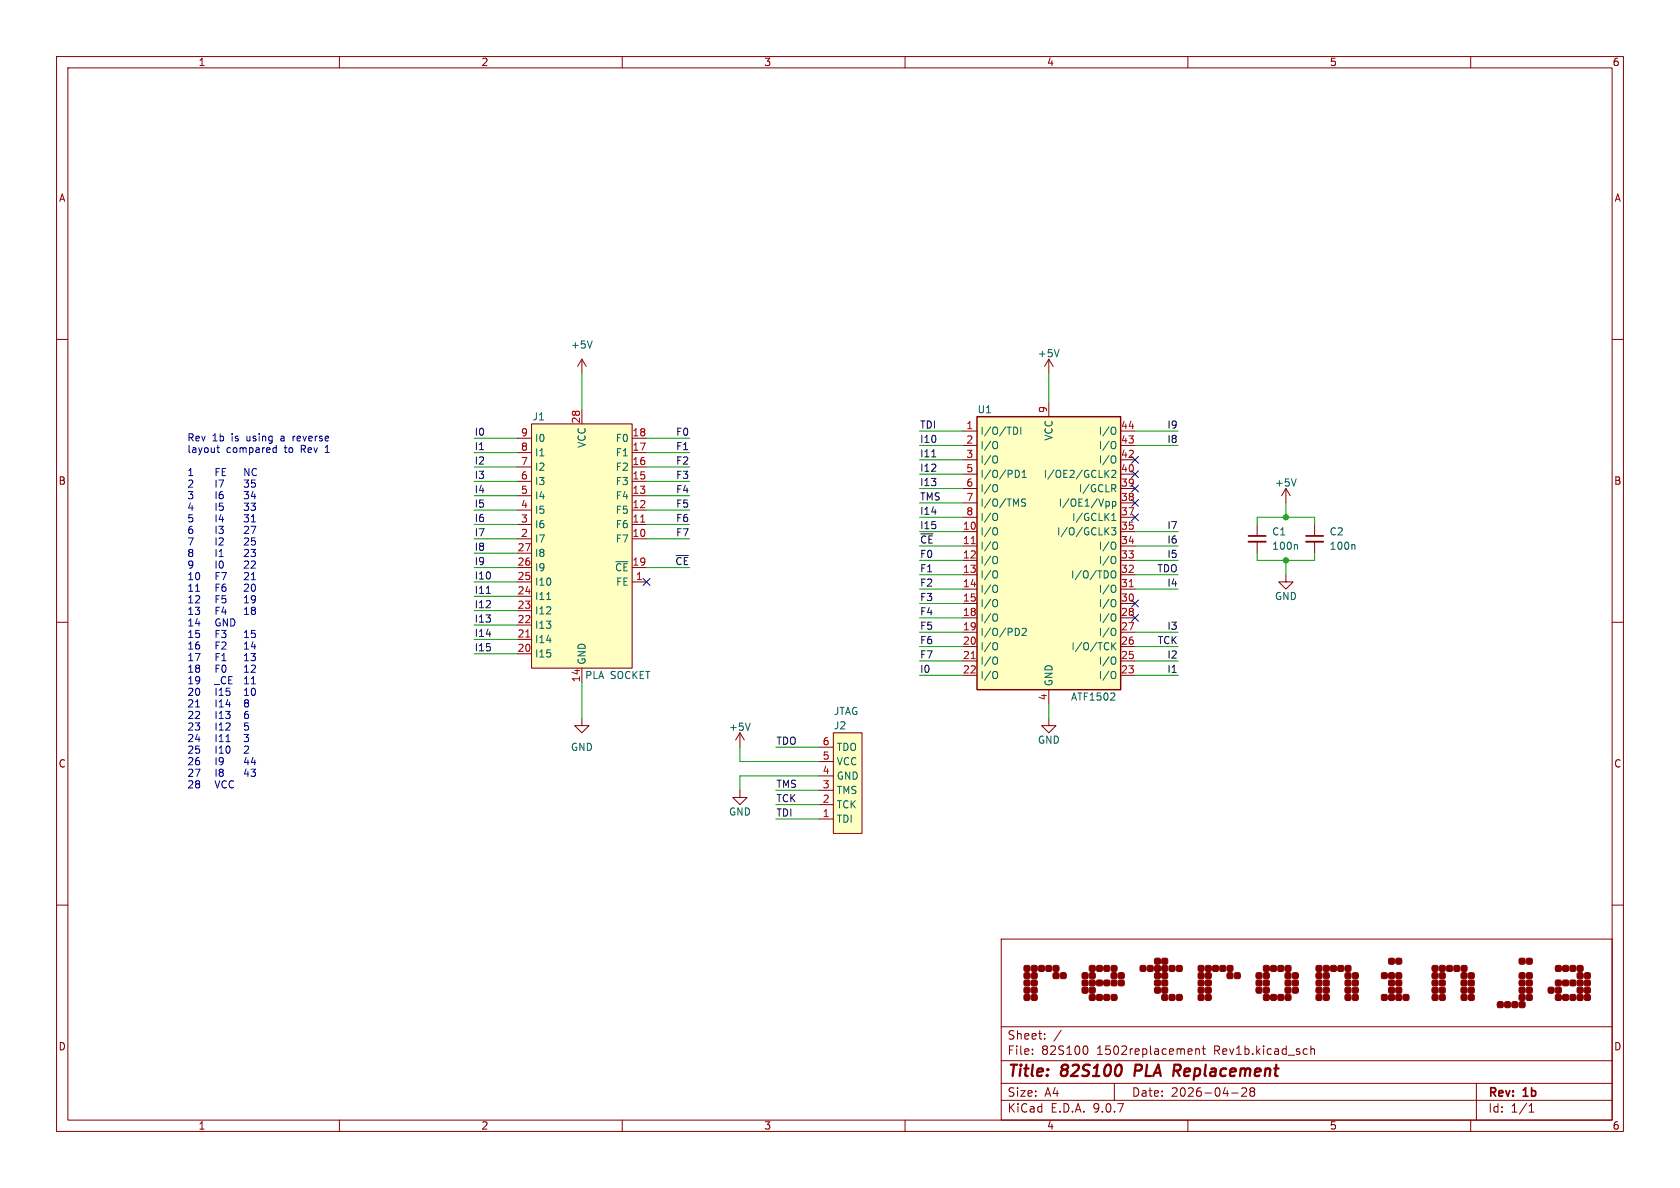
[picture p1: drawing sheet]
(kicad_sch
 (version 20250114)
 (generator "eeschema")
 (generator_version "9.0")
 (paper "A4")
 (title_block
  (title "82S100 PLA Replacement")
  (date "2026-04-28")
  (rev "1b"))
 (lib_symbols
  (symbol "CPLD_Microchip:ATF1502ASL-xAx44" (exclude_from_sim no) (in_bom yes) (on_board yes)
   (property "Reference" "U" (at -12.7 24.13 0) (effects (font (size 1.27 1.27)) (justify left)))
   (property "Value" "ATF1502ASL-xAx44" (at 12.7 24.13 0) (effects (font (size 1.27 1.27)) (justify right)))
   (property "Footprint" "Package_QFP:TQFP-44_10x10mm_P0.8mm" (at 0 36.83 0) (effects (font (size 1.27 1.27)) (hide yes)))
   (property "Datasheet" "http://ww1.microchip.com/downloads/en/DeviceDoc/Atmel-0995-CPLD-ATF1502AS(L)-Datasheet.pdf" (at 0 36.83 0) (effects (font (size 1.27 1.27)) (hide yes)))
   (property "Description" "Microchip CPLD, 32 Macrocell, 5 V, Low Power, TQFP-44" (at 0 0 0) (effects (font (size 1.27 1.27)) (hide yes)))
   (symbol "ATF1502ASL-xAx44_0_1"
    (rectangle (start -12.7 22.86) (end 12.7 -25.4) (stroke (width 0.254) (type default)) (fill (type background))))
   (symbol "ATF1502ASL-xAx44_1_1"
    (pin bidirectional line (at -15.24 20.32 0) (length 2.54) (name "I/O/TDI" (effects (font (size 1.27 1.27)))) (number "1" (effects (font (size 1.27 1.27)))))
    (pin bidirectional line (at -15.24 17.78 0) (length 2.54) (name "I/O" (effects (font (size 1.27 1.27)))) (number "2" (effects (font (size 1.27 1.27)))))
    (pin bidirectional line (at -15.24 15.24 0) (length 2.54) (name "I/O" (effects (font (size 1.27 1.27)))) (number "3" (effects (font (size 1.27 1.27)))))
    (pin bidirectional line (at -15.24 12.7 0) (length 2.54) (name "I/O/PD1" (effects (font (size 1.27 1.27)))) (number "5" (effects (font (size 1.27 1.27)))))
    (pin bidirectional line (at -15.24 10.16 0) (length 2.54) (name "I/O" (effects (font (size 1.27 1.27)))) (number "6" (effects (font (size 1.27 1.27)))))
    (pin bidirectional line (at -15.24 7.62 0) (length 2.54) (name "I/O/TMS" (effects (font (size 1.27 1.27)))) (number "7" (effects (font (size 1.27 1.27)))))
    (pin bidirectional line (at -15.24 5.08 0) (length 2.54) (name "I/O" (effects (font (size 1.27 1.27)))) (number "8" (effects (font (size 1.27 1.27)))))
    (pin bidirectional line (at -15.24 2.54 0) (length 2.54) (name "I/O" (effects (font (size 1.27 1.27)))) (number "10" (effects (font (size 1.27 1.27)))))
    (pin bidirectional line (at -15.24 0 0) (length 2.54) (name "I/O" (effects (font (size 1.27 1.27)))) (number "11" (effects (font (size 1.27 1.27)))))
    (pin bidirectional line (at -15.24 -2.54 0) (length 2.54) (name "I/O" (effects (font (size 1.27 1.27)))) (number "12" (effects (font (size 1.27 1.27)))))
    (pin bidirectional line (at -15.24 -5.08 0) (length 2.54) (name "I/O" (effects (font (size 1.27 1.27)))) (number "13" (effects (font (size 1.27 1.27)))))
    (pin bidirectional line (at -15.24 -7.62 0) (length 2.54) (name "I/O" (effects (font (size 1.27 1.27)))) (number "14" (effects (font (size 1.27 1.27)))))
    (pin bidirectional line (at -15.24 -10.16 0) (length 2.54) (name "I/O" (effects (font (size 1.27 1.27)))) (number "15" (effects (font (size 1.27 1.27)))))
    (pin bidirectional line (at -15.24 -12.7 0) (length 2.54) (name "I/O" (effects (font (size 1.27 1.27)))) (number "18" (effects (font (size 1.27 1.27)))))
    (pin bidirectional line (at -15.24 -15.24 0) (length 2.54) (name "I/O/PD2" (effects (font (size 1.27 1.27)))) (number "19" (effects (font (size 1.27 1.27)))))
    (pin bidirectional line (at -15.24 -17.78 0) (length 2.54) (name "I/O" (effects (font (size 1.27 1.27)))) (number "20" (effects (font (size 1.27 1.27)))))
    (pin bidirectional line (at -15.24 -20.32 0) (length 2.54) (name "I/O" (effects (font (size 1.27 1.27)))) (number "21" (effects (font (size 1.27 1.27)))))
    (pin bidirectional line (at -15.24 -22.86 0) (length 2.54) (name "I/O" (effects (font (size 1.27 1.27)))) (number "22" (effects (font (size 1.27 1.27)))))
    (pin passive line (at 0 25.4 270) (length 2.54) (hide yes) (name "VCC" (effects (font (size 1.27 1.27)))) (number "17" (effects (font (size 1.27 1.27)))))
    (pin passive line (at 0 25.4 270) (length 2.54) (hide yes) (name "VCC" (effects (font (size 1.27 1.27)))) (number "29" (effects (font (size 1.27 1.27)))))
    (pin passive line (at 0 25.4 270) (length 2.54) (hide yes) (name "VCC" (effects (font (size 1.27 1.27)))) (number "41" (effects (font (size 1.27 1.27)))))
    (pin power_in line (at 0 25.4 270) (length 2.54) (name "VCC" (effects (font (size 1.27 1.27)))) (number "9" (effects (font (size 1.27 1.27)))))
    (pin passive line (at 0 -27.94 90) (length 2.54) (hide yes) (name "GND" (effects (font (size 1.27 1.27)))) (number "16" (effects (font (size 1.27 1.27)))))
    (pin passive line (at 0 -27.94 90) (length 2.54) (hide yes) (name "GND" (effects (font (size 1.27 1.27)))) (number "24" (effects (font (size 1.27 1.27)))))
    (pin passive line (at 0 -27.94 90) (length 2.54) (hide yes) (name "GND" (effects (font (size 1.27 1.27)))) (number "36" (effects (font (size 1.27 1.27)))))
    (pin power_in line (at 0 -27.94 90) (length 2.54) (name "GND" (effects (font (size 1.27 1.27)))) (number "4" (effects (font (size 1.27 1.27)))))
    (pin bidirectional line (at 15.24 20.32 180) (length 2.54) (name "I/O" (effects (font (size 1.27 1.27)))) (number "44" (effects (font (size 1.27 1.27)))))
    (pin bidirectional line (at 15.24 17.78 180) (length 2.54) (name "I/O" (effects (font (size 1.27 1.27)))) (number "43" (effects (font (size 1.27 1.27)))))
    (pin bidirectional line (at 15.24 15.24 180) (length 2.54) (name "I/O" (effects (font (size 1.27 1.27)))) (number "42" (effects (font (size 1.27 1.27)))))
    (pin input line (at 15.24 12.7 180) (length 2.54) (name "I/OE2/GCLK2" (effects (font (size 1.27 1.27)))) (number "40" (effects (font (size 1.27 1.27)))))
    (pin input line (at 15.24 10.16 180) (length 2.54) (name "I/GCLR" (effects (font (size 1.27 1.27)))) (number "39" (effects (font (size 1.27 1.27)))))
    (pin input line (at 15.24 7.62 180) (length 2.54) (name "I/OE1/Vpp" (effects (font (size 1.27 1.27)))) (number "38" (effects (font (size 1.27 1.27)))))
    (pin input line (at 15.24 5.08 180) (length 2.54) (name "I/GCLK1" (effects (font (size 1.27 1.27)))) (number "37" (effects (font (size 1.27 1.27)))))
    (pin bidirectional line (at 15.24 2.54 180) (length 2.54) (name "I/O/GCLK3" (effects (font (size 1.27 1.27)))) (number "35" (effects (font (size 1.27 1.27)))))
    (pin bidirectional line (at 15.24 0 180) (length 2.54) (name "I/O" (effects (font (size 1.27 1.27)))) (number "34" (effects (font (size 1.27 1.27)))))
    (pin bidirectional line (at 15.24 -2.54 180) (length 2.54) (name "I/O" (effects (font (size 1.27 1.27)))) (number "33" (effects (font (size 1.27 1.27)))))
    (pin bidirectional line (at 15.24 -5.08 180) (length 2.54) (name "I/O/TDO" (effects (font (size 1.27 1.27)))) (number "32" (effects (font (size 1.27 1.27)))))
    (pin bidirectional line (at 15.24 -7.62 180) (length 2.54) (name "I/O" (effects (font (size 1.27 1.27)))) (number "31" (effects (font (size 1.27 1.27)))))
    (pin bidirectional line (at 15.24 -10.16 180) (length 2.54) (name "I/O" (effects (font (size 1.27 1.27)))) (number "30" (effects (font (size 1.27 1.27)))))
    (pin bidirectional line (at 15.24 -12.7 180) (length 2.54) (name "I/O" (effects (font (size 1.27 1.27)))) (number "28" (effects (font (size 1.27 1.27)))))
    (pin bidirectional line (at 15.24 -15.24 180) (length 2.54) (name "I/O" (effects (font (size 1.27 1.27)))) (number "27" (effects (font (size 1.27 1.27)))))
    (pin bidirectional line (at 15.24 -17.78 180) (length 2.54) (name "I/O/TCK" (effects (font (size 1.27 1.27)))) (number "26" (effects (font (size 1.27 1.27)))))
    (pin bidirectional line (at 15.24 -20.32 180) (length 2.54) (name "I/O" (effects (font (size 1.27 1.27)))) (number "25" (effects (font (size 1.27 1.27)))))
    (pin bidirectional line (at 15.24 -22.86 180) (length 2.54) (name "I/O" (effects (font (size 1.27 1.27)))) (number "23" (effects (font (size 1.27 1.27))))))
   (embedded_fonts no))
  (symbol "Device:C_Small"
   (pin_numbers (hide yes))
   (pin_names
    (offset 0.254) (hide yes)) (exclude_from_sim no) (in_bom yes) (on_board yes)
   (property "Reference" "C" (at 0.254 1.778 0) (effects (font (size 1.27 1.27)) (justify left)))
   (property "Value" "C_Small" (at 0.254 -2.032 0) (effects (font (size 1.27 1.27)) (justify left)))
   (property "Footprint" "" (at 0 0 0) (effects (font (size 1.27 1.27)) (hide yes)))
   (property "Datasheet" "~" (at 0 0 0) (effects (font (size 1.27 1.27)) (hide yes)))
   (property "Description" "Unpolarized capacitor, small symbol" (at 0 0 0) (effects (font (size 1.27 1.27)) (hide yes)))
   (symbol "C_Small_0_1"
    (polyline (pts (xy -1.524 0.508) (xy 1.524 0.508)) (stroke (width 0.3048) (type default)) (fill (type none)))
    (polyline (pts (xy -1.524 -0.508) (xy 1.524 -0.508)) (stroke (width 0.3302) (type default)) (fill (type none))))
   (symbol "C_Small_1_1"
    (pin passive line (at 0 2.54 270) (length 2.032) (name "~" (effects (font (size 1.27 1.27)))) (number "1" (effects (font (size 1.27 1.27)))))
    (pin passive line (at 0 -2.54 90) (length 2.032) (name "~" (effects (font (size 1.27 1.27)))) (number "2" (effects (font (size 1.27 1.27))))))
   (embedded_fonts no))
  (symbol "JTAG_header:JTAG_Header" (exclude_from_sim no) (in_bom yes) (on_board yes)
   (property "Reference" "J" (at -2.54 3.81 0) (do_not_autoplace) (effects (font (size 1.27 1.27)) (justify left)))
   (property "Value" "JTAG" (at -2.54 6.35 0) (do_not_autoplace) (effects (font (size 1.27 1.27)) (justify left)))
   (property "Footprint" "" (at 0 0 0) (effects (font (size 1.27 1.27)) (hide yes)))
   (property "Datasheet" "" (at 0 0 0) (effects (font (size 1.27 1.27)) (hide yes)))
   (property "Description" "" (at 0 0 0) (effects (font (size 1.27 1.27)) (hide yes)))
   (symbol "JTAG_Header_1_1"
    (rectangle (start -2.54 2.54) (end 2.54 -15.24) (stroke (width 0) (type default)) (fill (type background)))
    (pin bidirectional line (at -5.08 0 0) (length 2.54) (name "TDI" (effects (font (size 1.27 1.27)))) (number "1" (effects (font (size 1.27 1.27)))))
    (pin bidirectional line (at -5.08 -2.54 0) (length 2.54) (name "TCK" (effects (font (size 1.27 1.27)))) (number "2" (effects (font (size 1.27 1.27)))))
    (pin bidirectional line (at -5.08 -5.08 0) (length 2.54) (name "TMS" (effects (font (size 1.27 1.27)))) (number "3" (effects (font (size 1.27 1.27)))))
    (pin power_in line (at -5.08 -7.62 0) (length 2.54) (name "GND" (effects (font (size 1.27 1.27)))) (number "4" (effects (font (size 1.27 1.27)))))
    (pin power_in line (at -5.08 -10.16 0) (length 2.54) (name "VCC" (effects (font (size 1.27 1.27)))) (number "5" (effects (font (size 1.27 1.27)))))
    (pin bidirectional line (at -5.08 -12.7 0) (length 2.54) (name "TDO" (effects (font (size 1.27 1.27)))) (number "6" (effects (font (size 1.27 1.27))))))
   (embedded_fonts no))
  (symbol "MOS-PLA:82S100" (exclude_from_sim no) (in_bom yes) (on_board yes)
   (property "Reference" "U" (at -7.62 22.86 0) (do_not_autoplace) (effects (font (size 1.27 1.27))))
   (property "Value" "82S100 PLA" (at 6.35 -22.86 0) (do_not_autoplace) (effects (font (size 1.27 1.27))))
   (property "Footprint" "" (at 1.27 -35.56 0) (effects (font (size 1.27 1.27)) (hide yes)))
   (property "Datasheet" "" (at 8.89 22.86 0) (effects (font (size 1.27 1.27)) (hide yes)))
   (property "Description" "" (at 0 0 0) (effects (font (size 1.27 1.27)) (hide yes)))
   (symbol "82S100_0_0"
    (pin input line (at 11.43 -6.35 180) (length 2.54) (name "FE" (effects (font (size 1.27 1.27)))) (number "1" (effects (font (size 1.27 1.27))))))
   (symbol "82S100_1_1"
    (rectangle (start -8.89 21.59) (end 8.89 -21.59) (stroke (width 0) (type default)) (fill (type background)))
    (pin input line (at -11.43 19.05 0) (length 2.54) (name "I0" (effects (font (size 1.27 1.27)))) (number "9" (effects (font (size 1.27 1.27)))))
    (pin input line (at -11.43 16.51 0) (length 2.54) (name "I1" (effects (font (size 1.27 1.27)))) (number "8" (effects (font (size 1.27 1.27)))))
    (pin input line (at -11.43 13.97 0) (length 2.54) (name "I2" (effects (font (size 1.27 1.27)))) (number "7" (effects (font (size 1.27 1.27)))))
    (pin input line (at -11.43 11.43 0) (length 2.54) (name "I3" (effects (font (size 1.27 1.27)))) (number "6" (effects (font (size 1.27 1.27)))))
    (pin input line (at -11.43 8.89 0) (length 2.54) (name "I4" (effects (font (size 1.27 1.27)))) (number "5" (effects (font (size 1.27 1.27)))))
    (pin input line (at -11.43 6.35 0) (length 2.54) (name "I5" (effects (font (size 1.27 1.27)))) (number "4" (effects (font (size 1.27 1.27)))))
    (pin input line (at -11.43 3.81 0) (length 2.54) (name "I6" (effects (font (size 1.27 1.27)))) (number "3" (effects (font (size 1.27 1.27)))))
    (pin input line (at -11.43 1.27 0) (length 2.54) (name "I7" (effects (font (size 1.27 1.27)))) (number "2" (effects (font (size 1.27 1.27)))))
    (pin input line (at -11.43 -1.27 0) (length 2.54) (name "I8" (effects (font (size 1.27 1.27)))) (number "27" (effects (font (size 1.27 1.27)))))
    (pin input line (at -11.43 -3.81 0) (length 2.54) (name "I9" (effects (font (size 1.27 1.27)))) (number "26" (effects (font (size 1.27 1.27)))))
    (pin input line (at -11.43 -6.35 0) (length 2.54) (name "I10" (effects (font (size 1.27 1.27)))) (number "25" (effects (font (size 1.27 1.27)))))
    (pin input line (at -11.43 -8.89 0) (length 2.54) (name "I11" (effects (font (size 1.27 1.27)))) (number "24" (effects (font (size 1.27 1.27)))))
    (pin input line (at -11.43 -11.43 0) (length 2.54) (name "I12" (effects (font (size 1.27 1.27)))) (number "23" (effects (font (size 1.27 1.27)))))
    (pin input line (at -11.43 -13.97 0) (length 2.54) (name "I13" (effects (font (size 1.27 1.27)))) (number "22" (effects (font (size 1.27 1.27)))))
    (pin input line (at -11.43 -16.51 0) (length 2.54) (name "I14" (effects (font (size 1.27 1.27)))) (number "21" (effects (font (size 1.27 1.27)))))
    (pin input line (at -11.43 -19.05 0) (length 2.54) (name "I15" (effects (font (size 1.27 1.27)))) (number "20" (effects (font (size 1.27 1.27)))))
    (pin power_in line (at 0 24.13 270) (length 2.54) (name "VCC" (effects (font (size 1.27 1.27)))) (number "28" (effects (font (size 1.27 1.27)))))
    (pin power_in line (at 0 -24.13 90) (length 2.54) (name "GND" (effects (font (size 1.27 1.27)))) (number "14" (effects (font (size 1.27 1.27)))))
    (pin output line (at 11.43 19.05 180) (length 2.54) (name "F0" (effects (font (size 1.27 1.27)))) (number "18" (effects (font (size 1.27 1.27)))))
    (pin output line (at 11.43 16.51 180) (length 2.54) (name "F1" (effects (font (size 1.27 1.27)))) (number "17" (effects (font (size 1.27 1.27)))))
    (pin output line (at 11.43 13.97 180) (length 2.54) (name "F2" (effects (font (size 1.27 1.27)))) (number "16" (effects (font (size 1.27 1.27)))))
    (pin output line (at 11.43 11.43 180) (length 2.54) (name "F3" (effects (font (size 1.27 1.27)))) (number "15" (effects (font (size 1.27 1.27)))))
    (pin output line (at 11.43 8.89 180) (length 2.54) (name "F4" (effects (font (size 1.27 1.27)))) (number "13" (effects (font (size 1.27 1.27)))))
    (pin output line (at 11.43 6.35 180) (length 2.54) (name "F5" (effects (font (size 1.27 1.27)))) (number "12" (effects (font (size 1.27 1.27)))))
    (pin output line (at 11.43 3.81 180) (length 2.54) (name "F6" (effects (font (size 1.27 1.27)))) (number "11" (effects (font (size 1.27 1.27)))))
    (pin output line (at 11.43 1.27 180) (length 2.54) (name "F7" (effects (font (size 1.27 1.27)))) (number "10" (effects (font (size 1.27 1.27)))))
    (pin input line (at 11.43 -3.81 180) (length 2.54) (name "~{CE}" (effects (font (size 1.27 1.27)))) (number "19" (effects (font (size 1.27 1.27))))))
   (embedded_fonts no))
  (symbol "power:+5V"
   (power)
   (pin_names
    (offset 0)) (exclude_from_sim no) (in_bom yes) (on_board yes)
   (property "Reference" "#PWR" (at 0 -3.81 0) (effects (font (size 1.27 1.27)) (hide yes)))
   (property "Value" "+5V" (at 0 3.556 0) (effects (font (size 1.27 1.27))))
   (property "Footprint" "" (at 0 0 0) (effects (font (size 1.27 1.27)) (hide yes)))
   (property "Datasheet" "" (at 0 0 0) (effects (font (size 1.27 1.27)) (hide yes)))
   (property "Description" "Power symbol creates a global label with name \"+5V\"" (at 0 0 0) (effects (font (size 1.27 1.27)) (hide yes)))
   (symbol "+5V_0_1"
    (polyline (pts (xy -0.762 1.27) (xy 0 2.54)) (stroke (width 0) (type default)) (fill (type none)))
    (polyline (pts (xy 0 2.54) (xy 0.762 1.27)) (stroke (width 0) (type default)) (fill (type none)))
    (polyline (pts (xy 0 0) (xy 0 2.54)) (stroke (width 0) (type default)) (fill (type none))))
   (symbol "+5V_1_1"
    (pin power_in line (at 0 0 90) (length 0) (hide yes) (name "+5V" (effects (font (size 1.27 1.27)))) (number "1" (effects (font (size 1.27 1.27))))))
   (embedded_fonts no))
  (symbol "power:GND"
   (power)
   (pin_names
    (offset 0)) (exclude_from_sim no) (in_bom yes) (on_board yes)
   (property "Reference" "#PWR" (at 0 -6.35 0) (effects (font (size 1.27 1.27)) (hide yes)))
   (property "Value" "GND" (at 0 -3.81 0) (effects (font (size 1.27 1.27))))
   (property "Footprint" "" (at 0 0 0) (effects (font (size 1.27 1.27)) (hide yes)))
   (property "Datasheet" "" (at 0 0 0) (effects (font (size 1.27 1.27)) (hide yes)))
   (property "Description" "Power symbol creates a global label with name \"GND\" , ground" (at 0 0 0) (effects (font (size 1.27 1.27)) (hide yes)))
   (symbol "GND_0_1"
    (polyline (pts (xy 0 0) (xy 0 -1.27) (xy 1.27 -1.27) (xy 0 -2.54) (xy -1.27 -1.27) (xy 0 -1.27)) (stroke (width 0) (type default)) (fill (type none))))
   (symbol "GND_1_1"
    (pin power_in line (at 0 0 270) (length 0) (hide yes) (name "GND" (effects (font (size 1.27 1.27)))) (number "1" (effects (font (size 1.27 1.27))))))
   (embedded_fonts no)))
 (text "Rev 1b is using a reverse\nlayout compared to Rev 1\n\n1	FE	NC	\n2	I7	35\n3	I6	34\n4	I5	33\n5	I4	31\n6	I3	27\n7	I2	25\n8	I1	23\n9	I0	22\n10	F7	21\n11	F6	20\n12	F5	19\n13	F4	18\n14	GND\n15	F3	15\n16	F2	14\n17	F1	13\n18	F0	12\n19	_CE	11\n20	I15	10\n21	I14	8\n22	I13	6\n23	I12	5\n24	I11	3\n25	I10	2\n26	I9	44\n27	I8	43\n28	VCC"
  (exclude_from_sim no)
  (at 33.02 139.7 0)
  (effects (font (size 1.27 1.27)) (justify left bottom)))
 (junction
  (at 227.33 91.44)
  (diameter 0)
  (color 0 0 0 0))
 (junction
  (at 227.33 99.06)
  (diameter 0)
  (color 0 0 0 0))
 (no_connect
  (at 200.66 86.36))
 (no_connect
  (at 200.66 81.28))
 (no_connect
  (at 114.3 102.87))
 (no_connect
  (at 200.66 88.9))
 (no_connect
  (at 200.66 109.22))
 (no_connect
  (at 200.66 83.82))
 (no_connect
  (at 200.66 106.68))
 (no_connect
  (at 200.66 91.44))
 (wire
  (pts (xy 130.81 134.62) (xy 130.81 132.08))
  (stroke (width 0) (type default)))
 (wire
  (pts (xy 222.25 97.79) (xy 222.25 99.06))
  (stroke (width 0) (type default)))
 (wire
  (pts (xy 137.16 139.7) (xy 144.78 139.7))
  (stroke (width 0) (type default)))
 (wire
  (pts (xy 114.3 95.25) (xy 121.92 95.25))
  (stroke (width 0) (type default)))
 (wire
  (pts (xy 162.56 76.2) (xy 170.18 76.2))
  (stroke (width 0) (type default)))
 (wire
  (pts (xy 162.56 116.84) (xy 170.18 116.84))
  (stroke (width 0) (type default)))
 (wire
  (pts (xy 162.56 101.6) (xy 170.18 101.6))
  (stroke (width 0) (type default)))
 (wire
  (pts (xy 114.3 82.55) (xy 121.92 82.55))
  (stroke (width 0) (type default)))
 (wire
  (pts (xy 114.3 77.47) (xy 121.92 77.47))
  (stroke (width 0) (type default)))
 (wire
  (pts (xy 200.66 99.06) (xy 208.28 99.06))
  (stroke (width 0) (type default)))
 (wire
  (pts (xy 114.3 80.01) (xy 121.92 80.01))
  (stroke (width 0) (type default)))
 (wire
  (pts (xy 83.82 100.33) (xy 91.44 100.33))
  (stroke (width 0) (type default)))
 (wire
  (pts (xy 83.82 90.17) (xy 91.44 90.17))
  (stroke (width 0) (type default)))
 (wire
  (pts (xy 162.56 99.06) (xy 170.18 99.06))
  (stroke (width 0) (type default)))
 (wire
  (pts (xy 227.33 99.06) (xy 227.33 101.6))
  (stroke (width 0) (type default)))
 (wire
  (pts (xy 162.56 91.44) (xy 170.18 91.44))
  (stroke (width 0) (type default)))
 (wire
  (pts (xy 162.56 96.52) (xy 170.18 96.52))
  (stroke (width 0) (type default)))
 (wire
  (pts (xy 200.66 111.76) (xy 208.28 111.76))
  (stroke (width 0) (type default)))
 (wire
  (pts (xy 185.42 124.46) (xy 185.42 127))
  (stroke (width 0) (type default)))
 (wire
  (pts (xy 185.42 66.04) (xy 185.42 71.12))
  (stroke (width 0) (type default)))
 (wire
  (pts (xy 144.78 134.62) (xy 130.81 134.62))
  (stroke (width 0) (type default)))
 (wire
  (pts (xy 130.81 137.16) (xy 130.81 139.7))
  (stroke (width 0) (type default)))
 (wire
  (pts (xy 137.16 132.08) (xy 144.78 132.08))
  (stroke (width 0) (type default)))
 (wire
  (pts (xy 222.25 91.44) (xy 227.33 91.44))
  (stroke (width 0) (type default)))
 (wire
  (pts (xy 83.82 107.95) (xy 91.44 107.95))
  (stroke (width 0) (type default)))
 (wire
  (pts (xy 222.25 99.06) (xy 227.33 99.06))
  (stroke (width 0) (type default)))
 (wire
  (pts (xy 114.3 85.09) (xy 121.92 85.09))
  (stroke (width 0) (type default)))
 (wire
  (pts (xy 102.87 66.04) (xy 102.87 72.39))
  (stroke (width 0) (type default)))
 (wire
  (pts (xy 162.56 93.98) (xy 170.18 93.98))
  (stroke (width 0) (type default)))
 (wire
  (pts (xy 162.56 104.14) (xy 170.18 104.14))
  (stroke (width 0) (type default)))
 (wire
  (pts (xy 200.66 114.3) (xy 208.28 114.3))
  (stroke (width 0) (type default)))
 (wire
  (pts (xy 83.82 87.63) (xy 91.44 87.63))
  (stroke (width 0) (type default)))
 (wire
  (pts (xy 162.56 78.74) (xy 170.18 78.74))
  (stroke (width 0) (type default)))
 (wire
  (pts (xy 114.3 90.17) (xy 121.92 90.17))
  (stroke (width 0) (type default)))
 (wire
  (pts (xy 137.16 144.78) (xy 144.78 144.78))
  (stroke (width 0) (type default)))
 (wire
  (pts (xy 200.66 76.2) (xy 208.28 76.2))
  (stroke (width 0) (type default)))
 (wire
  (pts (xy 162.56 114.3) (xy 170.18 114.3))
  (stroke (width 0) (type default)))
 (wire
  (pts (xy 232.41 92.71) (xy 232.41 91.44))
  (stroke (width 0) (type default)))
 (wire
  (pts (xy 200.66 93.98) (xy 208.28 93.98))
  (stroke (width 0) (type default)))
 (wire
  (pts (xy 102.87 120.65) (xy 102.87 127))
  (stroke (width 0) (type default)))
 (wire
  (pts (xy 227.33 99.06) (xy 232.41 99.06))
  (stroke (width 0) (type default)))
 (wire
  (pts (xy 114.3 87.63) (xy 121.92 87.63))
  (stroke (width 0) (type default)))
 (wire
  (pts (xy 200.66 119.38) (xy 208.28 119.38))
  (stroke (width 0) (type default)))
 (wire
  (pts (xy 222.25 92.71) (xy 222.25 91.44))
  (stroke (width 0) (type default)))
 (wire
  (pts (xy 83.82 102.87) (xy 91.44 102.87))
  (stroke (width 0) (type default)))
 (wire
  (pts (xy 114.3 92.71) (xy 121.92 92.71))
  (stroke (width 0) (type default)))
 (wire
  (pts (xy 83.82 105.41) (xy 91.44 105.41))
  (stroke (width 0) (type default)))
 (wire
  (pts (xy 83.82 77.47) (xy 91.44 77.47))
  (stroke (width 0) (type default)))
 (wire
  (pts (xy 83.82 95.25) (xy 91.44 95.25))
  (stroke (width 0) (type default)))
 (wire
  (pts (xy 232.41 99.06) (xy 232.41 97.79))
  (stroke (width 0) (type default)))
 (wire
  (pts (xy 83.82 82.55) (xy 91.44 82.55))
  (stroke (width 0) (type default)))
 (wire
  (pts (xy 200.66 101.6) (xy 208.28 101.6))
  (stroke (width 0) (type default)))
 (wire
  (pts (xy 200.66 78.74) (xy 208.28 78.74))
  (stroke (width 0) (type default)))
 (wire
  (pts (xy 162.56 83.82) (xy 170.18 83.82))
  (stroke (width 0) (type default)))
 (wire
  (pts (xy 162.56 119.38) (xy 170.18 119.38))
  (stroke (width 0) (type default)))
 (wire
  (pts (xy 83.82 80.01) (xy 91.44 80.01))
  (stroke (width 0) (type default)))
 (wire
  (pts (xy 162.56 111.76) (xy 170.18 111.76))
  (stroke (width 0) (type default)))
 (wire
  (pts (xy 227.33 91.44) (xy 227.33 88.9))
  (stroke (width 0) (type default)))
 (wire
  (pts (xy 162.56 88.9) (xy 170.18 88.9))
  (stroke (width 0) (type default)))
 (wire
  (pts (xy 162.56 106.68) (xy 170.18 106.68))
  (stroke (width 0) (type default)))
 (wire
  (pts (xy 83.82 113.03) (xy 91.44 113.03))
  (stroke (width 0) (type default)))
 (wire
  (pts (xy 162.56 109.22) (xy 170.18 109.22))
  (stroke (width 0) (type default)))
 (wire
  (pts (xy 83.82 97.79) (xy 91.44 97.79))
  (stroke (width 0) (type default)))
 (wire
  (pts (xy 232.41 91.44) (xy 227.33 91.44))
  (stroke (width 0) (type default)))
 (wire
  (pts (xy 83.82 115.57) (xy 91.44 115.57))
  (stroke (width 0) (type default)))
 (wire
  (pts (xy 162.56 86.36) (xy 170.18 86.36))
  (stroke (width 0) (type default)))
 (wire
  (pts (xy 83.82 110.49) (xy 91.44 110.49))
  (stroke (width 0) (type default)))
 (wire
  (pts (xy 200.66 104.14) (xy 208.28 104.14))
  (stroke (width 0) (type default)))
 (wire
  (pts (xy 114.3 100.33) (xy 121.92 100.33))
  (stroke (width 0) (type default)))
 (wire
  (pts (xy 162.56 81.28) (xy 170.18 81.28))
  (stroke (width 0) (type default)))
 (wire
  (pts (xy 83.82 92.71) (xy 91.44 92.71))
  (stroke (width 0) (type default)))
 (wire
  (pts (xy 137.16 142.24) (xy 144.78 142.24))
  (stroke (width 0) (type default)))
 (wire
  (pts (xy 200.66 96.52) (xy 208.28 96.52))
  (stroke (width 0) (type default)))
 (wire
  (pts (xy 200.66 116.84) (xy 208.28 116.84))
  (stroke (width 0) (type default)))
 (wire
  (pts (xy 144.78 137.16) (xy 130.81 137.16))
  (stroke (width 0) (type default)))
 (wire
  (pts (xy 83.82 85.09) (xy 91.44 85.09))
  (stroke (width 0) (type default)))
 (label "I12"
  (at 83.82 107.95 0)
  (effects (font (size 1.27 1.27)) (justify left bottom)))
 (label "I2"
  (at 208.28 116.84 180)
  (effects (font (size 1.27 1.27)) (justify right bottom)))
 (label "I14"
  (at 83.82 113.03 0)
  (effects (font (size 1.27 1.27)) (justify left bottom)))
 (label "TMS"
  (at 162.56 88.9 0)
  (effects (font (size 1.27 1.27)) (justify left bottom)))
 (label "I6"
  (at 208.28 96.52 180)
  (effects (font (size 1.27 1.27)) (justify right bottom)))
 (label "I10"
  (at 83.82 102.87 0)
  (effects (font (size 1.27 1.27)) (justify left bottom)))
 (label "I13"
  (at 83.82 110.49 0)
  (effects (font (size 1.27 1.27)) (justify left bottom)))
 (label "I11"
  (at 162.56 81.28 0)
  (effects (font (size 1.27 1.27)) (justify left bottom)))
 (label "I14"
  (at 162.56 91.44 0)
  (effects (font (size 1.27 1.27)) (justify left bottom)))
 (label "F1"
  (at 162.56 101.6 0)
  (effects (font (size 1.27 1.27)) (justify left bottom)))
 (label "F5"
  (at 121.92 90.17 180)
  (effects (font (size 1.27 1.27)) (justify right bottom)))
 (label "TCK"
  (at 137.16 142.24 0)
  (effects (font (size 1.27 1.27)) (justify left bottom)))
 (label "F1"
  (at 121.92 80.01 180)
  (effects (font (size 1.27 1.27)) (justify right bottom)))
 (label "F3"
  (at 121.92 85.09 180)
  (effects (font (size 1.27 1.27)) (justify right bottom)))
 (label "TDO"
  (at 137.16 132.08 0)
  (effects (font (size 1.27 1.27)) (justify left bottom)))
 (label "I13"
  (at 162.56 86.36 0)
  (effects (font (size 1.27 1.27)) (justify left bottom)))
 (label "I10"
  (at 162.56 78.74 0)
  (effects (font (size 1.27 1.27)) (justify left bottom)))
 (label "I5"
  (at 208.28 99.06 180)
  (effects (font (size 1.27 1.27)) (justify right bottom)))
 (label "TDI"
  (at 137.16 144.78 0)
  (effects (font (size 1.27 1.27)) (justify left bottom)))
 (label "F2"
  (at 162.56 104.14 0)
  (effects (font (size 1.27 1.27)) (justify left bottom)))
 (label "F6"
  (at 162.56 114.3 0)
  (effects (font (size 1.27 1.27)) (justify left bottom)))
 (label "I2"
  (at 83.82 82.55 0)
  (effects (font (size 1.27 1.27)) (justify left bottom)))
 (label "F2"
  (at 121.92 82.55 180)
  (effects (font (size 1.27 1.27)) (justify right bottom)))
 (label "TCK"
  (at 208.28 114.3 180)
  (effects (font (size 1.27 1.27)) (justify right bottom)))
 (label "~{CE}"
  (at 121.92 100.33 180)
  (effects (font (size 1.27 1.27)) (justify right bottom)))
 (label "I8"
  (at 83.82 97.79 0)
  (effects (font (size 1.27 1.27)) (justify left bottom)))
 (label "I6"
  (at 83.82 92.71 0)
  (effects (font (size 1.27 1.27)) (justify left bottom)))
 (label "I1"
  (at 83.82 80.01 0)
  (effects (font (size 1.27 1.27)) (justify left bottom)))
 (label "I9"
  (at 83.82 100.33 0)
  (effects (font (size 1.27 1.27)) (justify left bottom)))
 (label "F0"
  (at 162.56 99.06 0)
  (effects (font (size 1.27 1.27)) (justify left bottom)))
 (label "I4"
  (at 208.28 104.14 180)
  (effects (font (size 1.27 1.27)) (justify right bottom)))
 (label "I5"
  (at 83.82 90.17 0)
  (effects (font (size 1.27 1.27)) (justify left bottom)))
 (label "TDO"
  (at 208.28 101.6 180)
  (effects (font (size 1.27 1.27)) (justify right bottom)))
 (label "I0"
  (at 83.82 77.47 0)
  (effects (font (size 1.27 1.27)) (justify left bottom)))
 (label "F0"
  (at 121.92 77.47 180)
  (effects (font (size 1.27 1.27)) (justify right bottom)))
 (label "TDI"
  (at 162.56 76.2 0)
  (effects (font (size 1.27 1.27)) (justify left bottom)))
 (label "I8"
  (at 208.28 78.74 180)
  (effects (font (size 1.27 1.27)) (justify right bottom)))
 (label "F4"
  (at 121.92 87.63 180)
  (effects (font (size 1.27 1.27)) (justify right bottom)))
 (label "F7"
  (at 121.92 95.25 180)
  (effects (font (size 1.27 1.27)) (justify right bottom)))
 (label "~{CE}"
  (at 162.56 96.52 0)
  (effects (font (size 1.27 1.27)) (justify left bottom)))
 (label "F5"
  (at 162.56 111.76 0)
  (effects (font (size 1.27 1.27)) (justify left bottom)))
 (label "F3"
  (at 162.56 106.68 0)
  (effects (font (size 1.27 1.27)) (justify left bottom)))
 (label "I12"
  (at 162.56 83.82 0)
  (effects (font (size 1.27 1.27)) (justify left bottom)))
 (label "I11"
  (at 83.82 105.41 0)
  (effects (font (size 1.27 1.27)) (justify left bottom)))
 (label "I1"
  (at 208.28 119.38 180)
  (effects (font (size 1.27 1.27)) (justify right bottom)))
 (label "I9"
  (at 208.28 76.2 180)
  (effects (font (size 1.27 1.27)) (justify right bottom)))
 (label "I3"
  (at 83.82 85.09 0)
  (effects (font (size 1.27 1.27)) (justify left bottom)))
 (label "F6"
  (at 121.92 92.71 180)
  (effects (font (size 1.27 1.27)) (justify right bottom)))
 (label "I15"
  (at 162.56 93.98 0)
  (effects (font (size 1.27 1.27)) (justify left bottom)))
 (label "I15"
  (at 83.82 115.57 0)
  (effects (font (size 1.27 1.27)) (justify left bottom)))
 (label "F4"
  (at 162.56 109.22 0)
  (effects (font (size 1.27 1.27)) (justify left bottom)))
 (label "TMS"
  (at 137.16 139.7 0)
  (effects (font (size 1.27 1.27)) (justify left bottom)))
 (label "I4"
  (at 83.82 87.63 0)
  (effects (font (size 1.27 1.27)) (justify left bottom)))
 (label "I7"
  (at 208.28 93.98 180)
  (effects (font (size 1.27 1.27)) (justify right bottom)))
 (label "I0"
  (at 162.56 119.38 0)
  (effects (font (size 1.27 1.27)) (justify left bottom)))
 (label "I7"
  (at 83.82 95.25 0)
  (effects (font (size 1.27 1.27)) (justify left bottom)))
 (label "I3"
  (at 208.28 111.76 180)
  (effects (font (size 1.27 1.27)) (justify right bottom)))
 (label "F7"
  (at 162.56 116.84 0)
  (effects (font (size 1.27 1.27)) (justify left bottom)))
 (symbol
  (lib_id "JTAG_header:JTAG_Header")
  (at 149.86 144.78 0)
  (mirror x)
  (unit 1)
  (exclude_from_sim no)
  (in_bom yes)
  (on_board yes)
  (dnp no)
  (property "Reference" "J2" (at 147.32 128.27 0) (do_not_autoplace yes) (effects (font (size 1.27 1.27)) (justify left)))
  (property "Value" "JTAG" (at 147.32 125.73 0) (do_not_autoplace yes) (effects (font (size 1.27 1.27)) (justify left)))
  (property "Footprint" "Connector_PinHeader_2.54mm:PinHeader_2x03_P2.54mm_Vertical" (at 149.86 144.78 0) (effects (font (size 1.27 1.27)) (hide yes)))
  (property "Datasheet" "" (at 149.86 144.78 0) (effects (font (size 1.27 1.27)) (hide yes)))
  (property "Description" "" (at 149.86 144.78 0) (effects (font (size 1.27 1.27))))
  (pin "1")
  (pin "2")
  (pin "3")
  (pin "4")
  (pin "5")
  (pin "6"))
 (symbol
  (lib_id "power:GND")
  (at 227.33 101.6 0)
  (unit 1)
  (exclude_from_sim no)
  (in_bom yes)
  (on_board yes)
  (dnp no)
  (property "Reference" "#PWR04" (at 227.33 107.95 0) (effects (font (size 1.27 1.27)) (hide yes)))
  (property "Value" "GND" (at 227.33 105.41 0) (effects (font (size 1.27 1.27))))
  (property "Footprint" "" (at 227.33 101.6 0) (effects (font (size 1.27 1.27)) (hide yes)))
  (property "Datasheet" "" (at 227.33 101.6 0) (effects (font (size 1.27 1.27)) (hide yes)))
  (property "Description" "" (at 227.33 101.6 0) (effects (font (size 1.27 1.27))))
  (pin "1"))
 (symbol
  (lib_id "power:+5V")
  (at 227.33 88.9 0)
  (unit 1)
  (exclude_from_sim no)
  (in_bom yes)
  (on_board yes)
  (dnp no)
  (property "Reference" "#PWR03" (at 227.33 92.71 0) (effects (font (size 1.27 1.27)) (hide yes)))
  (property "Value" "+5V" (at 227.33 85.344 0) (effects (font (size 1.27 1.27))))
  (property "Footprint" "" (at 227.33 88.9 0) (effects (font (size 1.27 1.27)) (hide yes)))
  (property "Datasheet" "" (at 227.33 88.9 0) (effects (font (size 1.27 1.27)) (hide yes)))
  (property "Description" "" (at 227.33 88.9 0) (effects (font (size 1.27 1.27))))
  (pin "1"))
 (symbol
  (lib_id "power:+5V")
  (at 130.81 132.08 0)
  (unit 1)
  (exclude_from_sim no)
  (in_bom yes)
  (on_board yes)
  (dnp no)
  (property "Reference" "#PWR0104" (at 130.81 135.89 0) (effects (font (size 1.27 1.27)) (hide yes)))
  (property "Value" "+5V" (at 130.81 128.524 0) (effects (font (size 1.27 1.27))))
  (property "Footprint" "" (at 130.81 132.08 0) (effects (font (size 1.27 1.27)) (hide yes)))
  (property "Datasheet" "" (at 130.81 132.08 0) (effects (font (size 1.27 1.27)) (hide yes)))
  (property "Description" "" (at 130.81 132.08 0) (effects (font (size 1.27 1.27))))
  (pin "1"))
 (symbol
  (lib_id "power:GND")
  (at 130.81 139.7 0)
  (unit 1)
  (exclude_from_sim no)
  (in_bom yes)
  (on_board yes)
  (dnp no)
  (property "Reference" "#PWR0103" (at 130.81 146.05 0) (effects (font (size 1.27 1.27)) (hide yes)))
  (property "Value" "GND" (at 130.81 143.51 0) (effects (font (size 1.27 1.27))))
  (property "Footprint" "" (at 130.81 139.7 0) (effects (font (size 1.27 1.27)) (hide yes)))
  (property "Datasheet" "" (at 130.81 139.7 0) (effects (font (size 1.27 1.27)) (hide yes)))
  (property "Description" "" (at 130.81 139.7 0) (effects (font (size 1.27 1.27))))
  (pin "1"))
 (symbol
  (lib_id "Device:C_Small")
  (at 232.41 95.25 0)
  (unit 1)
  (exclude_from_sim no)
  (in_bom yes)
  (on_board yes)
  (dnp no)
  (fields_autoplaced yes)
  (property "Reference" "C2" (at 234.95 93.9863 0) (effects (font (size 1.27 1.27)) (justify left)))
  (property "Value" "100n" (at 234.95 96.5263 0) (effects (font (size 1.27 1.27)) (justify left)))
  (property "Footprint" "Capacitor_SMD:C_0603_1608Metric_Pad1.08x0.95mm_HandSolder" (at 232.41 95.25 0) (effects (font (size 1.27 1.27)) (hide yes)))
  (property "Datasheet" "~" (at 232.41 95.25 0) (effects (font (size 1.27 1.27)) (hide yes)))
  (property "Description" "" (at 232.41 95.25 0) (effects (font (size 1.27 1.27))))
  (pin "1")
  (pin "2"))
 (symbol
  (lib_id "power:+5V")
  (at 185.42 66.04 0)
  (unit 1)
  (exclude_from_sim no)
  (in_bom yes)
  (on_board yes)
  (dnp no)
  (property "Reference" "#PWR0102" (at 185.42 69.85 0) (effects (font (size 1.27 1.27)) (hide yes)))
  (property "Value" "+5V" (at 185.42 62.484 0) (effects (font (size 1.27 1.27))))
  (property "Footprint" "" (at 185.42 66.04 0) (effects (font (size 1.27 1.27)) (hide yes)))
  (property "Datasheet" "" (at 185.42 66.04 0) (effects (font (size 1.27 1.27)) (hide yes)))
  (property "Description" "" (at 185.42 66.04 0) (effects (font (size 1.27 1.27))))
  (pin "1"))
 (symbol
  (lib_id "CPLD_Microchip:ATF1502ASL-xAx44")
  (at 185.42 96.52 0)
  (unit 1)
  (exclude_from_sim no)
  (in_bom yes)
  (on_board yes)
  (dnp no)
  (property "Reference" "U1" (at 172.72 72.39 0) (effects (font (size 1.27 1.27)) (justify left)))
  (property "Value" "ATF1502" (at 189.23 123.19 0) (effects (font (size 1.27 1.27)) (justify left)))
  (property "Footprint" "Package_QFP:TQFP-44_10x10mm_P0.8mm" (at 185.42 59.69 0) (effects (font (size 1.27 1.27)) (hide yes)))
  (property "Datasheet" "http://ww1.microchip.com/downloads/en/DeviceDoc/Atmel-0995-CPLD-ATF1502AS(L)-Datasheet.pdf" (at 185.42 59.69 0) (effects (font (size 1.27 1.27)) (hide yes)))
  (property "Description" "" (at 185.42 96.52 0) (effects (font (size 1.27 1.27))))
  (pin "1")
  (pin "10")
  (pin "11")
  (pin "12")
  (pin "13")
  (pin "14")
  (pin "15")
  (pin "16")
  (pin "17")
  (pin "18")
  (pin "19")
  (pin "2")
  (pin "20")
  (pin "21")
  (pin "22")
  (pin "23")
  (pin "24")
  (pin "25")
  (pin "26")
  (pin "27")
  (pin "28")
  (pin "29")
  (pin "3")
  (pin "30")
  (pin "31")
  (pin "32")
  (pin "33")
  (pin "34")
  (pin "35")
  (pin "36")
  (pin "37")
  (pin "38")
  (pin "39")
  (pin "4")
  (pin "40")
  (pin "41")
  (pin "42")
  (pin "43")
  (pin "44")
  (pin "5")
  (pin "6")
  (pin "7")
  (pin "8")
  (pin "9"))
 (symbol
  (lib_id "power:GND")
  (at 185.42 127 0)
  (unit 1)
  (exclude_from_sim no)
  (in_bom yes)
  (on_board yes)
  (dnp no)
  (property "Reference" "#PWR0101" (at 185.42 133.35 0) (effects (font (size 1.27 1.27)) (hide yes)))
  (property "Value" "GND" (at 185.42 130.81 0) (effects (font (size 1.27 1.27))))
  (property "Footprint" "" (at 185.42 127 0) (effects (font (size 1.27 1.27)) (hide yes)))
  (property "Datasheet" "" (at 185.42 127 0) (effects (font (size 1.27 1.27)) (hide yes)))
  (property "Description" "" (at 185.42 127 0) (effects (font (size 1.27 1.27))))
  (pin "1"))
 (symbol
  (lib_id "power:+5V")
  (at 102.87 66.04 0)
  (unit 1)
  (exclude_from_sim no)
  (in_bom yes)
  (on_board yes)
  (dnp no)
  (fields_autoplaced yes)
  (property "Reference" "#PWR01" (at 102.87 69.85 0) (effects (font (size 1.27 1.27)) (hide yes)))
  (property "Value" "+5V" (at 102.87 60.96 0) (effects (font (size 1.27 1.27))))
  (property "Footprint" "" (at 102.87 66.04 0) (effects (font (size 1.27 1.27)) (hide yes)))
  (property "Datasheet" "" (at 102.87 66.04 0) (effects (font (size 1.27 1.27)) (hide yes)))
  (property "Description" "" (at 102.87 66.04 0) (effects (font (size 1.27 1.27))))
  (pin "1"))
 (symbol
  (lib_id "MOS-PLA:82S100")
  (at 102.87 96.52 0)
  (unit 1)
  (exclude_from_sim no)
  (in_bom yes)
  (on_board yes)
  (dnp no)
  (property "Reference" "J1" (at 95.25 73.66 0) (do_not_autoplace yes) (effects (font (size 1.27 1.27))))
  (property "Value" "PLA SOCKET" (at 109.22 119.38 0) (do_not_autoplace yes) (effects (font (size 1.27 1.27))))
  (property "Footprint" "DIP-28_W15.24mm_BottomHeadersFlat:DIP-28_W15.24mm_BottomHeadersFlat" (at 104.14 132.08 0) (effects (font (size 1.27 1.27)) (hide yes)))
  (property "Datasheet" "" (at 111.76 73.66 0) (effects (font (size 1.27 1.27)) (hide yes)))
  (property "Description" "" (at 102.87 96.52 0) (effects (font (size 1.27 1.27))))
  (pin "1")
  (pin "10")
  (pin "11")
  (pin "12")
  (pin "13")
  (pin "14")
  (pin "15")
  (pin "16")
  (pin "17")
  (pin "18")
  (pin "19")
  (pin "2")
  (pin "20")
  (pin "21")
  (pin "22")
  (pin "23")
  (pin "24")
  (pin "25")
  (pin "26")
  (pin "27")
  (pin "28")
  (pin "3")
  (pin "4")
  (pin "5")
  (pin "6")
  (pin "7")
  (pin "8")
  (pin "9"))
 (symbol
  (lib_id "Device:C_Small")
  (at 222.25 95.25 0)
  (unit 1)
  (exclude_from_sim no)
  (in_bom yes)
  (on_board yes)
  (dnp no)
  (fields_autoplaced yes)
  (property "Reference" "C1" (at 224.79 93.9863 0) (effects (font (size 1.27 1.27)) (justify left)))
  (property "Value" "100n" (at 224.79 96.5263 0) (effects (font (size 1.27 1.27)) (justify left)))
  (property "Footprint" "Capacitor_SMD:C_0603_1608Metric_Pad1.08x0.95mm_HandSolder" (at 222.25 95.25 0) (effects (font (size 1.27 1.27)) (hide yes)))
  (property "Datasheet" "~" (at 222.25 95.25 0) (effects (font (size 1.27 1.27)) (hide yes)))
  (property "Description" "" (at 222.25 95.25 0) (effects (font (size 1.27 1.27))))
  (pin "1")
  (pin "2"))
 (symbol
  (lib_id "power:GND")
  (at 102.87 127 0)
  (unit 1)
  (exclude_from_sim no)
  (in_bom yes)
  (on_board yes)
  (dnp no)
  (fields_autoplaced yes)
  (property "Reference" "#PWR02" (at 102.87 133.35 0) (effects (font (size 1.27 1.27)) (hide yes)))
  (property "Value" "GND" (at 102.87 132.08 0) (effects (font (size 1.27 1.27))))
  (property "Footprint" "" (at 102.87 127 0) (effects (font (size 1.27 1.27)) (hide yes)))
  (property "Datasheet" "" (at 102.87 127 0) (effects (font (size 1.27 1.27)) (hide yes)))
  (property "Description" "" (at 102.87 127 0) (effects (font (size 1.27 1.27))))
  (pin "1"))
 (sheet_instances
  (path ""
   (page "1")))
 (embedded_fonts no))
